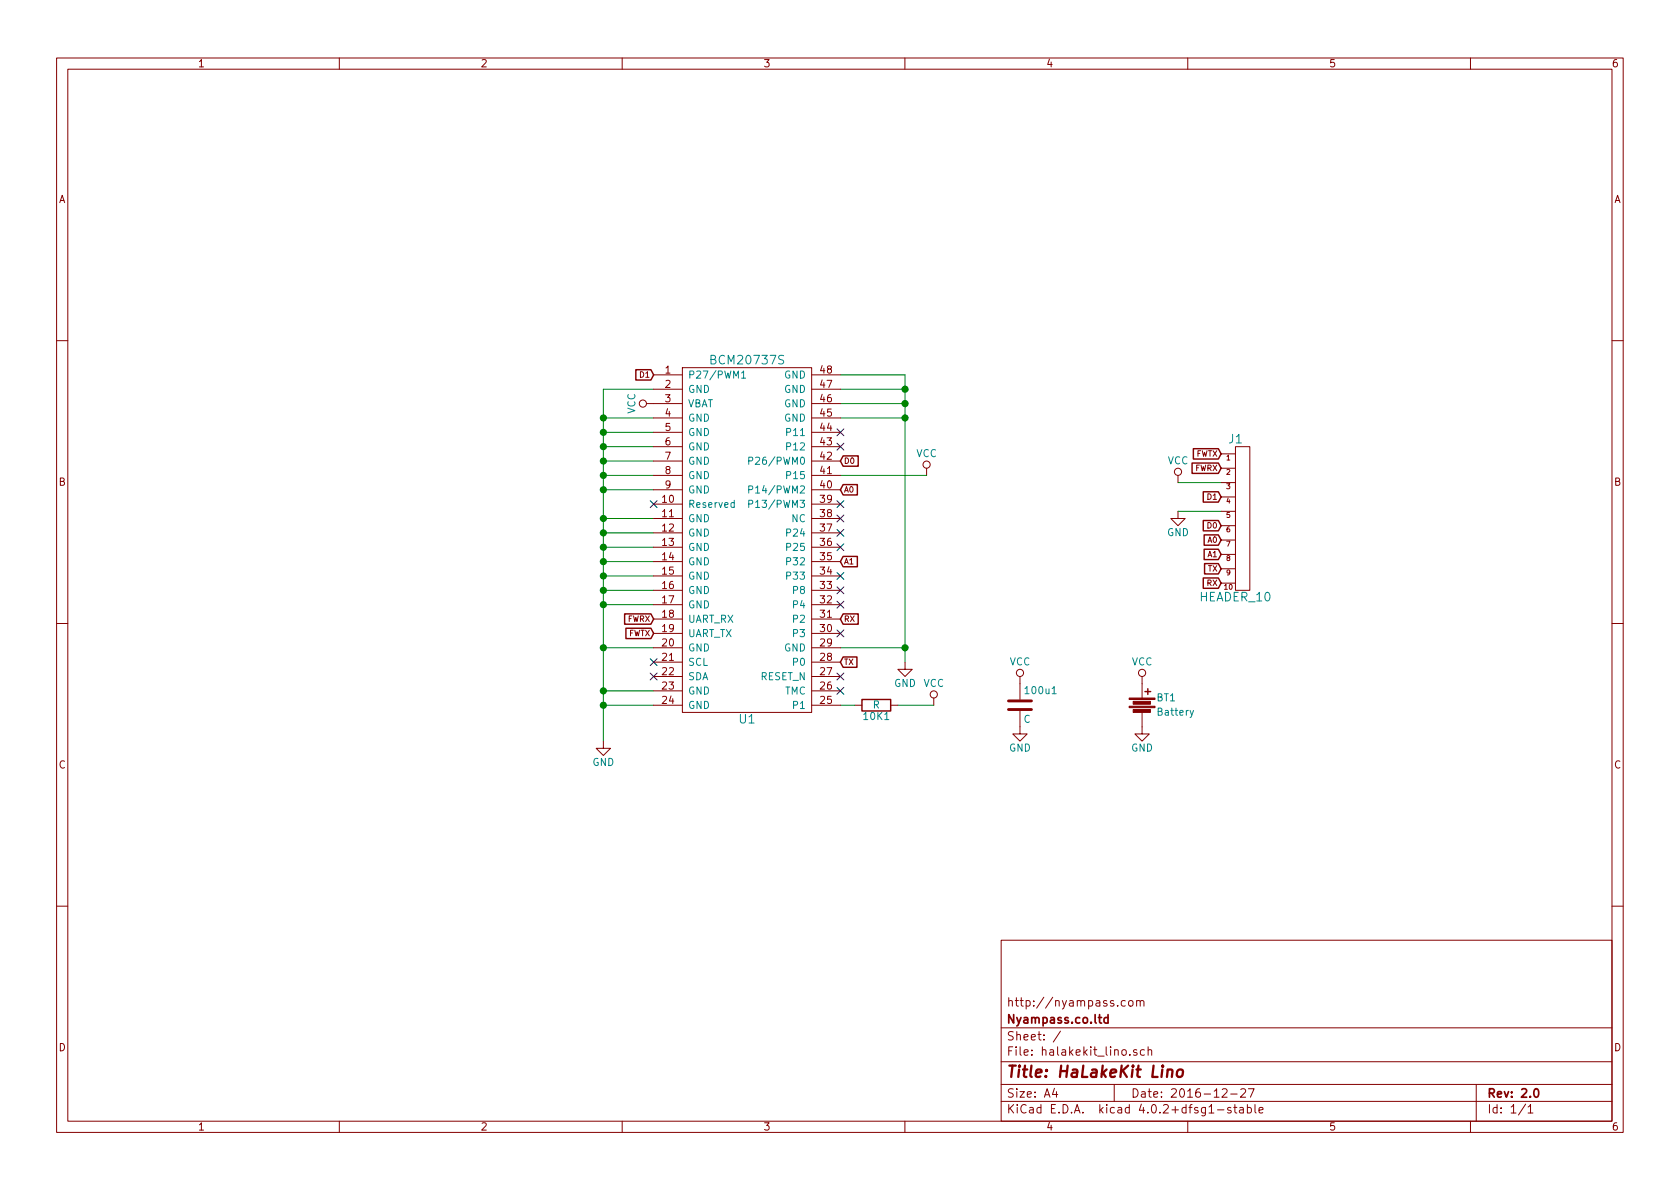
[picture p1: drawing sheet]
EESchema Schematic File Version 2
LIBS:halakekit_lino-rescue
LIBS:power
LIBS:device
LIBS:transistors
LIBS:conn
LIBS:linear
LIBS:regul
LIBS:74xx
LIBS:cmos4000
LIBS:adc-dac
LIBS:memory
LIBS:xilinx
LIBS:microcontrollers
LIBS:dsp
LIBS:microchip
LIBS:analog_switches
LIBS:motorola
LIBS:texas
LIBS:intel
LIBS:audio
LIBS:interface
LIBS:digital-audio
LIBS:philips
LIBS:display
LIBS:cypress
LIBS:siliconi
LIBS:opto
LIBS:atmel
LIBS:contrib
LIBS:valves
LIBS:bcm20737s
LIBS:w_connectors
LIBS:halakekit_lino-cache
EELAYER 25 0
EELAYER END
$Descr A4 11693 8268
encoding utf-8
Sheet 1 1
Title "HaLakeKit Lino"
Date "2016-12-27"
Rev "2.0"
Comp "Nyampass.co.ltd"
Comment1 "http://nyampass.com"
Comment2 ""
Comment3 ""
Comment4 ""
$EndDescr
$Comp
L GND #PWR01
U 1 1
P 4200 5150
F 0 "#PWR01" H 4200 4900 50  0001 C CNN
F 1 "GND" H 4200 5000 50  0000 C CNN
F 2 "" H 4200 5150 50  0000 C CNN
F 3 "" H 4200 5150 50  0000 C CNN
	1    4200 5150
	1    0    0    -1  
$EndComp
Text GLabel 4550 4300 0    39   Input ~ 0
FWRX
Text GLabel 4550 4400 0    39   Input ~ 0
FWTX
NoConn ~ 5850 3600
NoConn ~ 4550 3500
NoConn ~ 4550 4600
NoConn ~ 4550 4700
NoConn ~ 5850 4800
$Comp
L GND #PWR02
U 1 1
P 6300 4600
F 0 "#PWR02" H 6300 4350 50  0001 C CNN
F 1 "GND" H 6300 4450 50  0000 C CNN
F 2 "" H 6300 4600 50  0000 C CNN
F 3 "" H 6300 4600 50  0000 C CNN
	1    6300 4600
	1    0    0    -1  
$EndComp
$Comp
L VCC #PWR03
U 1 1
P 4550 2800
F 0 "#PWR03" H 4550 2650 50  0001 C CNN
F 1 "VCC" H 4550 2950 50  0000 C CNN
F 2 "" H 4550 2800 50  0000 C CNN
F 3 "" H 4550 2800 50  0000 C CNN
	1    4550 2800
	0    -1   -1   0   
$EndComp
$Comp
L R 10K1
U 1 1
P 6100 4900
F 0 "10K1" V 6180 4900 50  0000 C CNN
F 1 "R" V 6100 4900 50  0000 C CNN
F 2 "register_and_condensor:R_0603" V 6030 4900 50  0001 C CNN
F 3 "" H 6100 4900 50  0000 C CNN
	1    6100 4900
	0    1    1    0   
$EndComp
$Comp
L VCC #PWR04
U 1 1
P 6500 4900
F 0 "#PWR04" H 6500 4750 50  0001 C CNN
F 1 "VCC" H 6500 5050 50  0000 C CNN
F 2 "" H 6500 4900 50  0000 C CNN
F 3 "" H 6500 4900 50  0000 C CNN
	1    6500 4900
	1    0    0    -1  
$EndComp
$Comp
L VCC #PWR05
U 1 1
P 6450 3300
F 0 "#PWR05" H 6450 3150 50  0001 C CNN
F 1 "VCC" H 6450 3450 50  0000 C CNN
F 2 "" H 6450 3300 50  0000 C CNN
F 3 "" H 6450 3300 50  0000 C CNN
	1    6450 3300
	1    0    0    -1  
$EndComp
Text GLabel 4550 2600 0    39   Input ~ 0
D1
Text GLabel 5850 3200 2    39   Input ~ 0
D0
Text GLabel 5850 3400 2    39   Input ~ 0
A0
NoConn ~ 5850 3000
NoConn ~ 5850 3100
NoConn ~ 5850 3700
NoConn ~ 5850 3800
NoConn ~ 5850 4100
NoConn ~ 5850 4200
NoConn ~ 5850 4400
$Comp
L VCC #PWR06
U 1 1
P 7100 4750
F 0 "#PWR06" H 7100 4600 50  0001 C CNN
F 1 "VCC" H 7100 4900 50  0000 C CNN
F 2 "" H 7100 4750 50  0000 C CNN
F 3 "" H 7100 4750 50  0000 C CNN
	1    7100 4750
	1    0    0    -1  
$EndComp
$Comp
L GND #PWR07
U 1 1
P 7100 5050
F 0 "#PWR07" H 7100 4800 50  0001 C CNN
F 1 "GND" H 7100 4900 50  0000 C CNN
F 2 "" H 7100 5050 50  0000 C CNN
F 3 "" H 7100 5050 50  0000 C CNN
	1    7100 5050
	1    0    0    -1  
$EndComp
$Comp
L C 100u1
U 1 1
P 7100 4900
F 0 "100u1" H 7125 5000 50  0000 L CNN
F 1 "C" H 7125 4800 50  0000 L CNN
F 2 "register_and_condensor:C_0603" H 7138 4750 50  0001 C CNN
F 3 "" H 7100 4900 50  0000 C CNN
	1    7100 4900
	1    0    0    -1  
$EndComp
$Comp
L Battery BT1
U 1 1
P 7950 4900
F 0 "BT1" H 8050 4950 50  0000 L CNN
F 1 "Battery" H 8050 4850 50  0000 L CNN
F 2 "CR2032_frame:BAT-HLD-001-TRCT" V 7950 4940 50  0001 C CNN
F 3 "" V 7950 4940 50  0000 C CNN
	1    7950 4900
	1    0    0    -1  
$EndComp
$Comp
L VCC #PWR08
U 1 1
P 7950 4750
F 0 "#PWR08" H 7950 4600 50  0001 C CNN
F 1 "VCC" H 7950 4900 50  0000 C CNN
F 2 "" H 7950 4750 50  0000 C CNN
F 3 "" H 7950 4750 50  0000 C CNN
	1    7950 4750
	1    0    0    -1  
$EndComp
$Comp
L GND #PWR09
U 1 1
P 7950 5050
F 0 "#PWR09" H 7950 4800 50  0001 C CNN
F 1 "GND" H 7950 4900 50  0000 C CNN
F 2 "" H 7950 5050 50  0000 C CNN
F 3 "" H 7950 5050 50  0000 C CNN
	1    7950 5050
	1    0    0    -1  
$EndComp
Text GLabel 8500 3150 0    39   Input ~ 0
FWTX
Text GLabel 8500 3250 0    39   Input ~ 0
FWRX
Text GLabel 8500 3750 0    39   Input ~ 0
A0
Text GLabel 8500 3850 0    39   Input ~ 0
A1
Text GLabel 8500 3950 0    39   Input ~ 0
TX
$Comp
L VCC #PWR010
U 1 1
P 8200 3350
F 0 "#PWR010" H 8200 3200 50  0001 C CNN
F 1 "VCC" H 8200 3500 50  0000 C CNN
F 2 "" H 8200 3350 50  0000 C CNN
F 3 "" H 8200 3350 50  0000 C CNN
	1    8200 3350
	1    0    0    -1  
$EndComp
$Comp
L GND #PWR011
U 1 1
P 8200 3550
F 0 "#PWR011" H 8200 3300 50  0001 C CNN
F 1 "GND" H 8200 3400 50  0000 C CNN
F 2 "" H 8200 3550 50  0000 C CNN
F 3 "" H 8200 3550 50  0000 C CNN
	1    8200 3550
	1    0    0    -1  
$EndComp
Wire Wire Line
	4550 2900 4200 2900
Wire Wire Line
	4200 3000 4550 3000
Connection ~ 4200 3000
Wire Wire Line
	4200 3100 4550 3100
Connection ~ 4200 3100
Wire Wire Line
	4200 3200 4550 3200
Connection ~ 4200 3200
Wire Wire Line
	4200 3300 4550 3300
Connection ~ 4200 3300
Wire Wire Line
	4200 3400 4550 3400
Connection ~ 4200 3400
Wire Wire Line
	4200 3600 4550 3600
Connection ~ 4200 3600
Wire Wire Line
	4200 3700 4550 3700
Connection ~ 4200 3700
Wire Wire Line
	4200 3800 4550 3800
Connection ~ 4200 3800
Wire Wire Line
	4200 3900 4550 3900
Connection ~ 4200 3900
Wire Wire Line
	4200 4000 4550 4000
Connection ~ 4200 4000
Wire Wire Line
	4200 4100 4550 4100
Connection ~ 4200 4100
Wire Wire Line
	4200 4200 4550 4200
Connection ~ 4200 4200
Wire Wire Line
	4200 2700 4200 2900
Wire Wire Line
	4200 2900 4200 3000
Wire Wire Line
	4200 3000 4200 3100
Wire Wire Line
	4200 3100 4200 3200
Wire Wire Line
	4200 3200 4200 3300
Wire Wire Line
	4200 3300 4200 3400
Wire Wire Line
	4200 3400 4200 3600
Wire Wire Line
	4200 3600 4200 3700
Wire Wire Line
	4200 3700 4200 3800
Wire Wire Line
	4200 3800 4200 3900
Wire Wire Line
	4200 3900 4200 4000
Wire Wire Line
	4200 4000 4200 4100
Wire Wire Line
	4200 4100 4200 4200
Wire Wire Line
	4200 4200 4200 4500
Wire Wire Line
	4200 4500 4200 4800
Wire Wire Line
	4200 4800 4200 4900
Wire Wire Line
	4200 4900 4200 5150
Wire Wire Line
	4550 4500 4200 4500
Connection ~ 4200 4500
Wire Wire Line
	4550 4800 4200 4800
Connection ~ 4200 4800
Wire Wire Line
	4550 4900 4200 4900
Connection ~ 4200 4900
Wire Wire Line
	4550 2700 4200 2700
Connection ~ 4200 2900
Wire Wire Line
	5850 2600 6300 2600
Wire Wire Line
	6300 2600 6300 2700
Wire Wire Line
	6300 2700 6300 2800
Wire Wire Line
	6300 2800 6300 2900
Wire Wire Line
	6300 2900 6300 4500
Wire Wire Line
	6300 4500 6300 4600
Wire Wire Line
	5850 4500 6300 4500
Connection ~ 6300 4500
Wire Wire Line
	5850 2700 6300 2700
Connection ~ 6300 2700
Wire Wire Line
	5850 2800 6300 2800
Connection ~ 6300 2800
Wire Wire Line
	5850 2900 6300 2900
Connection ~ 6300 2900
Wire Wire Line
	5850 4900 5950 4900
Wire Wire Line
	6250 4900 6500 4900
Wire Wire Line
	5850 3300 6450 3300
Wire Wire Line
	8500 3350 8200 3350
$Comp
L HEADER_10 J1
U 1 1
P 8600 3600
F 0 "J1" H 8600 4150 60  0000 C CNN
F 1 "HEADER_10" H 8600 3050 60  0000 C CNN
F 2 "simple_headers:Pin_Header_Straight_1x10" H 8600 3600 60  0001 C CNN
F 3 "" H 8600 3600 60  0000 C CNN
	1    8600 3600
	1    0    0    -1  
$EndComp
Wire Wire Line
	8500 3550 8200 3550
Text GLabel 5850 3900 2    39   Input ~ 0
A1
Text GLabel 8500 4050 0    39   Input ~ 0
RX
NoConn ~ 5850 4700
Text GLabel 8500 3450 0    39   Input ~ 0
D1
Text GLabel 8500 3650 0    39   Input ~ 0
D0
$Comp
L BCM20737S U1
U 1 1
P 5100 2900
F 0 "U1" H 5200 800 60  0000 C CNN
F 1 "BCM20737S" H 5200 3300 60  0000 C CNN
F 2 "BCM20737S:BCM20737S" H 5100 2900 60  0001 C CNN
F 3 "" H 5100 2900 60  0000 C CNN
	1    5100 2900
	1    0    0    -1  
$EndComp
Text GLabel 5850 4600 2    39   Input ~ 0
TX
Text GLabel 5850 4300 2    39   Input ~ 0
RX
NoConn ~ 5850 3500
NoConn ~ 5850 4000
$EndSCHEMATC
